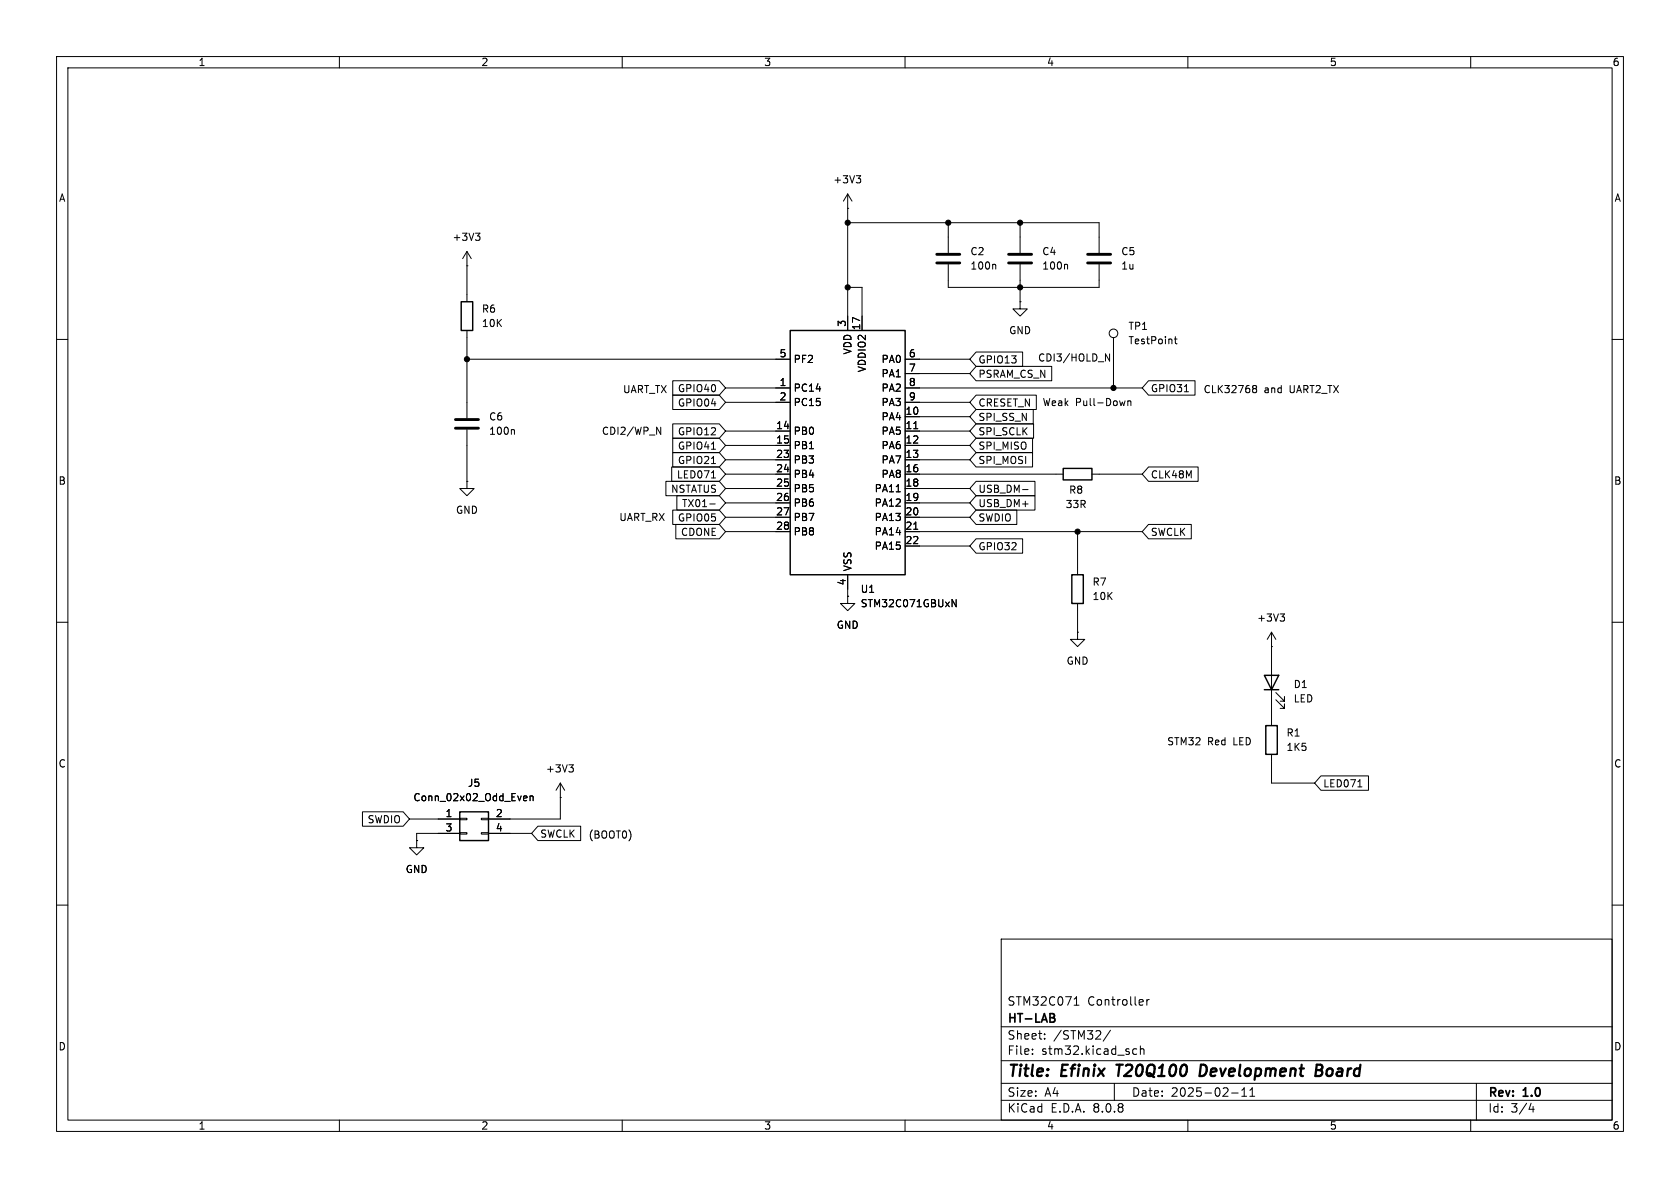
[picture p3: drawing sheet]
<svg xmlns="http://www.w3.org/2000/svg" width="297mm" height="210mm" viewBox="0 0 297 210" stroke-linecap="round" stroke-linejoin="round" font-family="sans-serif">
<g fill="none" stroke="#000" stroke-width=".18">
<path d="M10 10h277v190h-277zM12 12h273v186h-273zM60 10v2M110 10v2M160 10v2M210 10v2M260 10v2M149.9 36.8h.1M149.9 34.3l-.8 1.3M149.9 34.3v24.1M149.9 34.3l.7 1.3M149.9 39.4h44.4v5.3"/>
<path d="M151.4 31.1h.8l-.5 .4M151.9 31.5l.3 .3v.3l-.3 .2M167.6 39.4v5.3M180.3 39.4v5.3M82.5 47h.1M82.5 44.5v8.8M82.5 58.4v15.5M82.5 44.5l-.7 1.2M82.5 44.5l.8 1.2M84.1 41.2h.7l-.4 .5M84.6 41.7l.2 .2v.3l-.2 .3M149.9 50.8h2.5v7.6"/>
<path d="M167.6 46.7v4.1h26.7v-4.1M175.9 46.7l.1 .2v.7M180.3 53.3v1.3h1.3l-1.3 1.3-1.2-1.3h1.2M180.3 53.3h.1M180.3 46.7v6.6M188.6 46.7l.1 .2v.7M196.8 59.7v8.9M207.6 59.9h.5M207.8 59.5v1.1l.3 .2M10 60h2M82.5 75.9v9.2M82.5 63.5h57.2"/>
<path d="M90.8 75.9l.1 .2v.7M116.1 75.5l.7 1.3v-1.3M118.9 69.8h8.3l1.1 1.3-1.1 1.3h-8.3zM118.9 74.9h8.3l1.1 1.3-1.1 1.3h-8.3zM118.9 67.3h8.3l1.1 1.3-1.1 1.3h-8.3zM118.9 77.5h8.3l1.1 1.2-1.1 1.3h-8.3zM125.8 79.4h.7M128.3 68.6h11.4M128.3 76.2h11.4M128.3 78.7h11.4M128.3 71.1h11.4M160 68.6h41.9"/>
<path d="M160 73.7h11.4M160 76.2h11.4M160 78.7h11.4M160 71.1h11.4M160 63.5h11.4M160 66h11.4M161.5 75.8h.8M172.6 77.5h9.9v2.5h-9.9l-1.2-1.3zM172.6 64.8h13.3v2.5h-13.3l-1.2-1.3zM172.6 62.2h8.2v2.6h-8.2l-1.2-1.3zM172.6 69.8h10.6v2.6h-10.6l-1.2-1.3zM172.6 72.4h10.1v2.5h-10.1l-1.2-1.2z"/>
<path d="M172.6 74.9h10.1v2.6h-10.1l-1.2-1.3zM195.4 62.6l.8 1.2v-1.2M198.9 70.9l-.2 .8M199.4 70.9v.8M199.4 71l.2-.1h.3v.8M203 67.3h8.3v2.6h-8.3l-1.1-1.3zM209.4 69.3h.7M221.6 68.6l.1 .1M221.6 68.2l.3-.1 .2 .2 .1 .1-.3 .3M221.7 68.7h.2M221.7 68.7l-.1 .1M221.9 68.7l.3 .2-.1 .4-.2 .1h-.3"/>
<path d="M285 60h2M82.5 85.1v1.3h1.3l-1.3 1.2-1.2-1.2h1.2M82.5 85.1h.1M117.7 85.1h9.5l1.1 1.3-1.1 1.2h-9.5zM118.7 82.5h8.5l1.1 1.3-1.1 1.3h-8.5zM118.9 80h8.3l1.1 1.3-1.1 1.3h-8.3zM118.9 90.2h8.3l1.1 1.2-1.1 1.3h-8.3zM119.5 92.7h7.7l1.1 1.3-1.1 1.3h-7.7zM119.7 87.6h7.5l1.1 1.3-1.1 1.3h-7.5zM125.5 89.1h.9M125.8 82h.7M125.8 84.5h.7"/>
<path d="M128.3 81.3h11.4M128.3 83.8h11.4M128.3 86.4h11.4M128.3 88.9h11.4M128.3 91.4h11.4M128.3 94h11.4M158.4 86.9h.8M160 81.3h11.4M160 83.8h28M160 86.4h11.4M160 88.9h11.4M160 91.4h11.4"/>
<path d="M160 94h41.9M160 96.5h11.4M161.5 93.6h.8M172.6 90.2h7.2v2.5h-7.2l-1.2-1.3zM172.6 87.6h10.4v2.6h-10.4l-1.2-1.3zM172.6 85.1h10.4v2.5h-10.4l-1.2-1.2zM172.6 95.2h8.2v2.6h-8.2l-1.2-1.3zM172.6 80h9.9v2.6h-9.9l-1.2-1.3zM180.8 86.5h.9M190.5 94v7.6M193 83.8h8.9M203 92.7h7.6v2.6h-7.6l-1.1-1.3z"/>
<path d="M203 82.5h8.8v2.6h-8.8l-1.1-1.3zM10 110h2M149.9 105.4v1.3h1.2l-1.2 1.3-1.3-1.3h1.3M149.9 105.4h.1M149.9 101.6v3.8M168.3 106l.7 1.3v-1.3M190.5 111.8v1.2h1.3l-1.3 1.3-1.3-1.3h1.3M190.5 111.8h.1M190.5 106.7v5.1M224.8 114.3h.1M224.8 111.8v16.5M224.8 111.8l-.8 1.2"/>
<path d="M224.8 111.8l.8 1.2M226.3 108.5h.8l-.4 .5M226.8 109l.3 .3v.3l-.3 .2M285 110h2M99.1 138.4v6.4h-12.7M99.1 138.4l-.8 1.3M99.1 138.4l.7 1.3M100.6 135.2h.8l-.5 .5M101.1 135.7l.3 .2v.3l-.3 .3M224.8 133.4v5h7.6M225.6 123.7l1.5 1.5v-.7v.7h-.8M225.6 122.4l1.5 1.6v-.8v.8h-.8"/>
<path d="M233.5 137.2h8.4v2.5h-8.4l-1.1-1.3zM240 139.1h.8M64.1 143.5h7.2l1.1 1.3-1.1 1.3h-7.2zM72.4 144.8h8.9M73.7 148.6v1.3h1.2l-1.2 1.2-1.3-1.2h1.3M73.7 148.6h.1M81.3 147.2h1.2v.2h-1.2zM81.3 144.7h1.2v.2h-1.2zM81.3 147.3h-7.6v1.3M85.1 147.2h1.3v.2h-1.3zM85.1 144.7h1.3v.2h-1.3zM86.4 147.3h7.6"/>
<path d="M92.7 140.7l.4 .1 .1 .2-.6 .1M93.1 141.5h-.4M93.7 140.8l.2-.1 .3 .1 .1 .7M93.7 140.7v.8M95.1 146h7.6v2.6h-7.6l-1.1-1.3zM99.1 141h.1M10 160h2M177 166h108v32h-108zM189.9 177.7h.8M190 176.6l.3-.4v1.5M201.9 176.7l.2 .4-.7 .1M202 177.6l-.1 .1"/>
<path d="M202.7 176.7v1M203.2 176.7l-.3 .1-.2 .2M285 160h2M60 198v2M110 198v2M160 198v2M177 194.5h108M177 191.5h108M177 187.5h108M177 181.5h108M182.5 186.3v.1M182.5 185.5v.1"/>
<path d="M184.7 183.6v.1M184.7 182.8v.1M196.3 182.1l-1.3 2M197 191.5v3M201 185.5l-.5-.1-.3 .3v.4l.2 .2h.6M201.6 185.5l.2-.1 .4 .1v.9M201.6 184.9v1.5M210 198v2M217.7 193.2h1.2M219.5 193.8h.9M219.5 192.7l.5-.4v1.5M221 193.8h.8"/>
<path d="M221 192.7l.4-.4v1.5M260 198v2M261 191.5v6.5M270.7 195l-.4 1.1h.9M271 195.6v1"/>
<circle cx="196.8" cy="58.9" r=".76"/>
</g>
<path d="M197.4 188.2h1.1M197.9 188.2l-.2 2M213.1 188.3l-.8-.1-.2 2h.4l.6-.3M232.7 189.2h.6M232.8 188.2h.7a.49 .49 0 0 1 .3 .5 .49 .49 0 0 1-.5 .5l.3 .1a.58 .58 0 0 1-.3 .9h-.8z" fill="none" stroke="#000" stroke-width=".4"/>
<path d="M186.3 180l.2 .2-.2 .4M186.3 179.3v.5" fill="none" stroke="#000" stroke-width=".3"/>
<path d="M165.6 46.5h4.1M165.6 45h4.1M178.3 46.5h4.1M178.3 45h4.1M192.3 46.5h4M192.3 45h4M80.5 75.7h4.1M80.5 74.2h4.1" fill="none" stroke="#000" stroke-width=".51"/>
<path d="M81.5 53.3h2.1v5.1h-2.1zM139.7 58.4h20.3v43.2h-20.3zM188 82.8h5v2h-5zM189.5 101.6h2v5.1h-2zM223.5 119.4h2.6l-1.3 2.5zM223.5 121.9h2.6M223.8 128.3h2v5.1h-2zM81.3 143.5h5.1v5.1h-5.1z" fill="none" stroke="#000" stroke-width=".25"/>
<g fill="#000" stroke="#000" stroke-width=".18">
<circle cx="149.9" cy="39.4" r=".46"/>
<circle cx="167.6" cy="39.4" r=".46"/>
<circle cx="180.3" cy="39.4" r=".46"/>
<circle cx="149.9" cy="50.8" r=".46"/>
<circle cx="180.3" cy="50.8" r=".46"/>
<circle cx="82.5" cy="63.5" r=".46"/>
<circle cx="196.8" cy="68.6" r=".46"/>
<circle cx="190.5" cy="94" r=".46"/>
</g>
<g font-size="2.8">
<text x="178" y="190.9">Title:</text>
<text x="187.7" y="190.9">Efinix</text>
<text x="198.3" y="190.9">T20Q100</text>
<text x="213.7" y="190.9">Development</text>
<text x="235" y="190.9">Board</text>
</g>
<g font-size="2.1">
<text x="178" y="178">STM32C071</text>
<text x="192.2" y="178">Controller</text>
<text x="178" y="184">Sheet:</text>
<text x="178" y="181.2">HT-LAB</text>
<text x="186.2" y="184">/STM32/</text>
<text x="178" y="186.7">File:</text>
<text x="184.1" y="186.7">stm32.kicad_sch</text>
<text x="178" y="196.9">KiCad</text>
<text x="178" y="194.1">Size:</text>
<text x="184.7" y="194.1">A4</text>
<text x="185.7" y="196.9">E.D.A.</text>
<text x="193.3" y="196.9">8.0.8</text>
<text x="200" y="194.1">Date:</text>
<text x="207" y="194.1">2025-02-11</text>
<text x="263" y="194.3">Rev:</text>
<text x="263" y="196.9">Id:</text>
<text x="267.1" y="196.9">3/4</text>
<text x="269.4" y="194.3">1.0</text>
</g>
<g font-size="1.8">
<text x="35" y="11.9">1</text>
<text x="85" y="11.9">2</text>
<text x="135" y="11.9">3</text>
<text x="185" y="11.9">4</text>
<text x="235" y="11.9">5</text>
<text x="285" y="11.9">6</text>
<text x="10.3" y="35.9">A</text>
<text x="147.2" y="32.6">+3V3</text>
<text x="285.3" y="35.9">A</text>
<text x="79.9" y="42.8">+3V3</text>
<text x="171.5" y="45.3">C2</text>
<text x="171.5" y="47.9">100n</text>
<text x="184.2" y="45.3">C4</text>
<text x="184.2" y="47.9">100n</text>
<text x="198.1" y="45.3">C5</text>
<text x="198.1" y="47.9">1u</text>
<text x="85.1" y="55.5">R6</text>
<text x="85.1" y="58">10K</text>
<text x="149.6" y="57.9" transform="rotate(-90 149.6 57.9)">3</text>
<text x="152.1" y="58.5" transform="rotate(-90 152.1 58.5)">17</text>
<text x="178.3" y="59.3">GND</text>
<text x="199.4" y="58.5">TP1</text>
<text x="137.7" y="63.2">5</text>
<text x="140.2" y="64.4">PF2</text>
<text x="150.7" y="62.8" transform="rotate(-90 150.7 62.8)">VDD</text>
<text x="153.3" y="65.9" transform="rotate(-90 153.3 65.9)">VDDIO2</text>
<text x="155.7" y="64.4">PA0</text>
<text x="160.6" y="63.2">6</text>
<text x="160.6" y="65.8">7</text>
<text x="172.9" y="64.5">GPIO13</text>
<text x="183.4" y="64.1">CDI3/HOLD_N</text>
<text x="199.4" y="61.1">TestPoint</text>
<text x="110" y="69.7">UART_TX</text>
<text x="119.7" y="69.5">GPIO40</text>
<text x="137.7" y="68.3">1</text>
<text x="137.7" y="70.9">2</text>
<text x="140.2" y="69.4">PC14</text>
<text x="140.2" y="72">PC15</text>
<text x="155.7" y="66.9">PA1</text>
<text x="155.7" y="69.4">PA2</text>
<text x="155.7" y="72">PA3</text>
<text x="160.6" y="68.3">8</text>
<text x="160.6" y="70.9">9</text>
<text x="172.9" y="67">PSRAM_CS_N</text>
<text x="184.2" y="72">Weak</text>
<text x="190.1" y="72">Pull-Down</text>
<text x="203.4" y="69.5">GPIO31</text>
<text x="212.7" y="69.7">CLK32768</text>
<text x="223.5" y="69.7">and</text>
<text x="228.1" y="69.7">UART2_TX</text>
<text x="86.4" y="74.5">C6</text>
<text x="86.4" y="77.1">100n</text>
<text x="106.3" y="77.1">CDI2/WP_N</text>
<text x="119.7" y="72.1">GPIO04</text>
<text x="119.7" y="77.2">GPIO12</text>
<text x="137.1" y="75.9">14</text>
<text x="140.2" y="77.1">PB0</text>
<text x="155.7" y="74.5">PA4</text>
<text x="155.7" y="77.1">PA5</text>
<text x="160" y="73.4">10</text>
<text x="160" y="75.9">11</text>
<text x="172.9" y="72.1">CRESET_N</text>
<text x="172.9" y="74.6">SPI_SS_N</text>
<text x="172.9" y="77.2">SPI_SCLK</text>
<text x="119.7" y="82.2">GPIO21</text>
<text x="119.7" y="79.7">GPIO41</text>
<text x="137.1" y="78.5">15</text>
<text x="137.1" y="81">23</text>
<text x="137.1" y="83.6">24</text>
<text x="140.2" y="79.6">PB1</text>
<text x="140.2" y="82.1">PB3</text>
<text x="155.7" y="79.6">PA6</text>
<text x="155.7" y="82.1">PA7</text>
<text x="160" y="78.5">12</text>
<text x="160" y="81">13</text>
<text x="160" y="83.6">16</text>
<text x="172.9" y="79.7">SPI_MISO</text>
<text x="172.9" y="82.2">SPI_MOSI</text>
<text x="10.3" y="85.9">B</text>
<text x="118.5" y="87.3">NSTATUS</text>
<text x="119.6" y="84.8">LED071</text>
<text x="120.5" y="89.9">TX01-</text>
<text x="137.1" y="86.1">25</text>
<text x="137.1" y="88.6">26</text>
<text x="140.2" y="84.7">PB4</text>
<text x="140.2" y="87.2">PB5</text>
<text x="140.2" y="89.8">PB6</text>
<text x="154.5" y="87.2">PA11</text>
<text x="154.5" y="89.8">PA12</text>
<text x="155.7" y="84.7">PA8</text>
<text x="160" y="86.1">18</text>
<text x="160" y="88.6">19</text>
<text x="172.9" y="89.9">USB_DM+</text>
<text x="172.9" y="87.3">USB_DM-</text>
<text x="188.9" y="87.5">R8</text>
<text x="203.4" y="84.8">CLK48M</text>
<text x="285.3" y="85.9">B</text>
<text x="80.5" y="91">GND</text>
<text x="109.4" y="92.3">UART_RX</text>
<text x="119.7" y="92.4">GPIO05</text>
<text x="120.3" y="94.9">CDONE</text>
<text x="137.1" y="91.2">27</text>
<text x="137.1" y="93.7">28</text>
<text x="140.2" y="92.3">PB7</text>
<text x="140.2" y="94.8">PB8</text>
<text x="154.5" y="92.3">PA13</text>
<text x="154.5" y="94.8">PA14</text>
<text x="160" y="91.2">20</text>
<text x="160" y="93.7">21</text>
<text x="172.9" y="92.4">SWDIO</text>
<text x="188.3" y="90">33R</text>
<text x="203.4" y="94.9">SWCLK</text>
<text x="150.7" y="101.1" transform="rotate(-90 150.7 101.1)">VSS</text>
<text x="154.5" y="97.4">PA15</text>
<text x="160" y="96.3">22</text>
<text x="172.9" y="97.5">GPIO32</text>
<text x="149.6" y="103.6" transform="rotate(-90 149.6 103.6)">4</text>
<text x="152.1" y="107.5">STM32C071GBUxN</text>
<text x="152.1" y="105">U1</text>
<text x="193" y="103.7">R7</text>
<text x="193" y="106.3">10K</text>
<text x="147.8" y="111.4">GND</text>
<text x="222.1" y="110.1">+3V3</text>
<text x="188.5" y="117.7">GND</text>
<text x="228.6" y="121.8">D1</text>
<text x="228.6" y="124.4">LED</text>
<text x="206.2" y="131.8">STM32</text>
<text x="213.5" y="131.8">Red</text>
<text x="218.1" y="131.8">LED</text>
<text x="227.3" y="130.4">R1</text>
<text x="10.3" y="135.9">C</text>
<text x="96.4" y="136.8">+3V3</text>
<text x="227.3" y="132.9">1K5</text>
<text x="285.3" y="135.9">C</text>
<text x="73" y="141.8">Conn_02x02_Odd_Even</text>
<text x="82.6" y="139.3">J5</text>
<text x="233.8" y="139.4">LED071</text>
<text x="64.9" y="145.7">SWDIO</text>
<text x="78.7" y="144.5">1</text>
<text x="78.7" y="147.1">3</text>
<text x="87.6" y="144.5">2</text>
<text x="87.6" y="147.1">4</text>
<text x="95.4" y="148.3">SWCLK</text>
<text x="103.9" y="148.4">(BOOT0)</text>
<text x="71.6" y="154.5">GND</text>
<text x="10.3" y="185.9">D</text>
<text x="285.3" y="185.9">D</text>
<text x="35" y="199.9">1</text>
<text x="85" y="199.9">2</text>
<text x="135" y="199.9">3</text>
<text x="185" y="199.9">4</text>
<text x="235" y="199.9">5</text>
<text x="285" y="199.9">6</text>
</g>
</svg>
